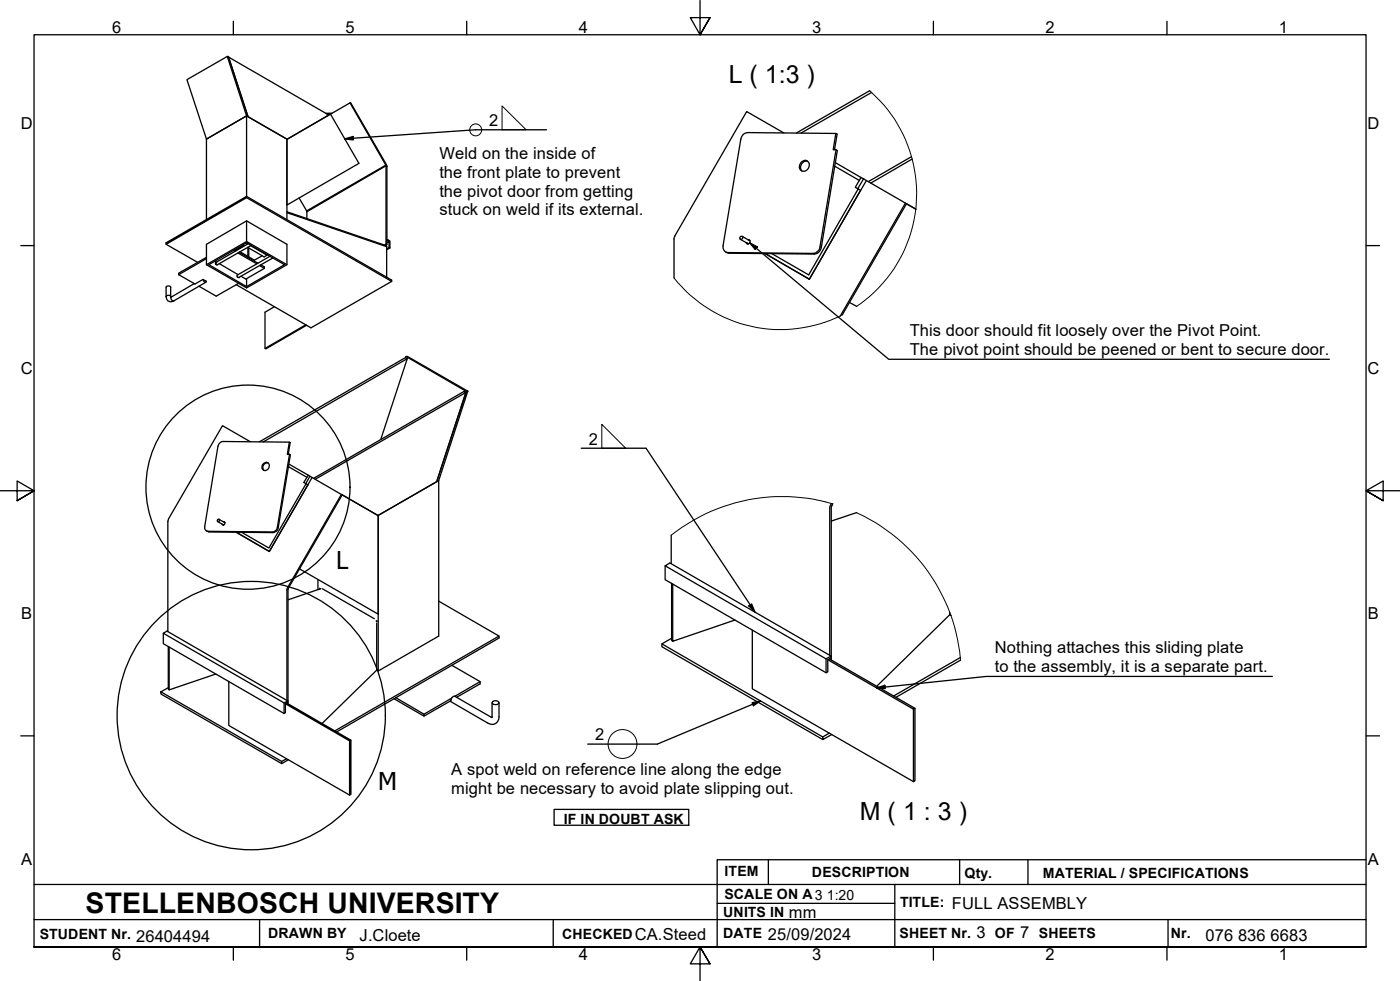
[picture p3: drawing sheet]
<svg xmlns="http://www.w3.org/2000/svg" width="410mm" height="287mm" viewBox="0 0 410 287" stroke-linecap="round" stroke-linejoin="round" font-family="sans-serif">
<!-- layer: Visible Edges(ISO) -->
<g fill="none" stroke="#000" stroke-width=".38">
<path d="M66.5 16.5l5.7 17.4h.3l-.1 .2M66.9 16.7l29.4 17-12.2 7.1-11.5-6.6zM72.2 33.9v23.6l42.5 24.5v.4l-23.6 13.6-21.9-12.7M72.2 33.9l11.8 6.8v23.6M72.2 33.9l-11.7 6.8M72.5 33.9l-5.6-17.4h-.4l-11.8 6.8 5.8 17.4M95.4 33.2h1.8M96.8 33.4l5.7-3.3 10.5 18.4v23l.3 .1M97 33.2l-1.4 .1M102.5 30.1l.1-.1 10.7 18.5v23.1l-.5 .2M229.6 38.9l-11-6.2-21 36.3-.2 .7v11.7M244.7 39.1l-.7 4.7h.8l.4 .3-4.7 28.4-.6 1.2-.7 .5-.8 .2-24.9-.3-1-.4"/>
<path d="M254.6 26.6l-21.4 12.3M255.2 27.1l-20.6 11.8M60.5 40.7v23.6M72.2 57.9l42.5 24.5M84 40.8l12.8-7.4 8.3 14.4-21.1 12.2zM87.6 57.9l2.3 4v2.1M234.6 47.4a1.4 1.4 0 0 1 2.1 0 1.4 1.4 0 0 1-.2 2.1 1.37 1.37 0 0 1-2 .4 1.37 1.37 0 0 1-.1-2.1zM236.5 47.3a1.74 1.74 0 0 0-1.9 .8 1.74 1.74 0 0 0 .2 2M244.3 43.8l.8-4.5-.4-.2-25.8-.3-1.1 .4-.9 1.5-5.2 31.3 .1 .8 .4 .7 .9 .4 25 .3 .8-.2 .6-.5 .5-.8 4.8-28.9M244.4 48.7l7.3 4.1M244.5 47.6l7.6 4.4M251.1 55.3l-.7-.5 1.7-2.8 .8 .3-1.8 3 .9 .4-15 26"/>
<path d="M251.3 55.3l-14.5 25.2-10.8-6.3M252.9 52.3l.8 .5M253.7 52.8l11.7 6.8M253.7 52.8l-16.7 28.9M265.1 59.5l-19 33M265.4 59.6l-18.8 32.6M265.4 59.6l2.8 1.6M266.9 45.9l-12.6 7.3M267.1 46.6l-12.1 7M48.6 71.1l23.6-13.6v.4l-23.6 13.6zM48.6 71.5l9.2 5.3M60.5 71.5l11.7-6.8 11.8 6.8v6l-11.8 6.8-11.7-6.8z"/>
<path d="M60.5 75.3l-8.2 4.7v.4M60.5 75.7l-8.2 4.7M62.9 76.5l.5 .2M63.1 77.2v.1M63.1 77.3h.1M64.2 77.2l5.5 3.2M68.4 73.3l.4 .2M68.7 73.1l.5 .3M69.7 74.1l5.5 3.1M70 73.9l5.5 3.1M70.2 73.7l4.3 2.5v.3M71.2 71.6l.2 .2-2.4 1.4"/>
<path d="M72.1 71.2h.4M72.2 70.7l11.8 6.8M72.2 64.7v6M72.2 70.7l-11.7 6.8M72.3 71.1v.2M72.5 72.4l4.8 2.8 .9-.5M72.6 72.5v2.6M72.7 71.3l-9.6 5.5v.5M72.8 72.6v2.6M73.3 71.9l4.9 2.8v-.2M73.5 71.8l-9.9 5.7-.5-.2M76 77.7l1.4 .9"/>
<path d="M76.3 77.5l1.1 .6v.5M76.8 74.9l-2.3 1.3M77.4 78.6l-5.4 3.1M79.1 75l-9.7 5.6a.48 .48 0 0 0 .5 .6l10-5.7M84 62l29 9.9 .2 .2v9.1M113 71.5l-.4 .3M113.3 70.2l.2-.1-.2 .4M113.3 71.1l.6-.4v1.8M113.5 70.1l.7 .5v2l-1 .5M113.5 70.4l.4 .3M114.2 72.6l-.3-.1-.7 .3M216.8 70.1l2.3 1.3"/>
<path d="M217.3 69.2l2.3 1.3M218.9 71.4l-.1-.2 .3 .2M219 70.2a.58 .58 0 0 1 .5 .9 .58 .58 0 0 1-1-.1M219.5 70.3l-.2 .1M224 74.2l13 7.5M52.3 80.4l4.8 2.7 2.3-1.3 1 .5v.2a.65 .65 0 0 1-.7 0 .65 .65 0 0 1-.3-.7M56.9 83l-6.9 4M60.3 82.6l-9.4 5.5a1.42 1.42 0 0 1-1.6 .1 1.42 1.42 0 0 1-.7-1.4v-2.7a.77 .77 0 0 1 1.4 0v2.9M69.5 81h.1M69.8 82.9l-6.5 3.8-5.1-2.9M70.5 80.8l1.7 1v2.1l-11-6.4 11-6.4 11.1 6.4-11.1 6.4M80.3 89.8l-2.7 1.6v10.6l.3 .1 11.9-6.9"/>
<path d="M89.5 95.1l-11.9 6.9M248.7 88.5l2.1 1.2M118.7 104.7l.2-.4h.4l17.7 10.2M118.9 104.3l17.6 10.3M119.3 105l-7.8 23.6M136.4 114.9l-8.5 26.1-17.2 9.9-10.5-6M136.5 114.6l.5-.1-8.5 26.2h-.5zM73.3 129.3l-8.1-4.7-15.9 27.3-.2 .7v32.3M76 129.3l42.7-24.6 .6 .3-42.2 24.4M77.2 135.7a1.04 1.04 0 0 1 1.5 0 1.04 1.04 0 0 1-.2 1.5 1.06 1.06 0 0 1-1.6 .2 1.06 1.06 0 0 1 .3-1.7zM78.5 135.5a1.32 1.32 0 0 0-1.4 .6 1.32 1.32 0 0 0 .2 1.6M84.4 133l.6-3.4-.3-.2-19.7-.2-.7 .5-.5 .9-3.9 23.5 .2 .9 .6 .5 19 .2 1.1-.5 .4-.9 3.6-21.3"/>
<path d="M84.5 136.6l5.4 3.1M84.6 135.8l5.6 3.3M84.7 129.4l-.6 3.6 .9 .2-3.5 21.2-.4 .9-1.2 .6-18.7-.2-.7-.3M90.7 139.4l.7 .4M91.4 139.8l8.8 5.1M91.4 139.8l-12.5 21.6-9.7-5.6M63.8 152.7l1.5 1M64.1 152l1.7 1M65.4 152.7a.44 .44 0 0 1 .4 .7 .44 .44 0 0 1-.8 0M65.7 152.9h.1M89.5 141.6l1.2-2.2-.5-.3-1.2 2.1 1.2 .7M89.6 141.6l-10.9 18.8-8-4.6"/>
<path d="M91.8 140l44.1-25.4 .5 .3-44.1 25.4M99.9 144.7l-15.8 27.5-.1 32.8M100.2 144.9l-15.9 27.6v33.5M100.2 144.9l10.5 6.1v28.8l-23-13.3M196.5 156.7v8.3M243.5 147.4l-.5 1v43.4M243.8 147.5l-.4 1v44.7M250.8 150.1l-7.4 2.4M93.1 169.6v3M93.9 172.4l-.3-.2v.2M94 172.3l-9.7 3.3M94.4 172.4l15.2 8.7"/>
<path d="M128.5 176l17.6 10.2v.6l-47.5 27.5M194.8 165.6v4.1l47.1 27.2 .5-.2v-3.6l.9-.6v-.5l-47.1-27.2-1.4 .8 47.1 27.3v4M196.7 170.8v16.6l.3 .3M197 171v16.7l18.2-6.2M278.1 179.2v.8l-21.4 20.9M278.1 180l.3 .2M47.8 185.4v3l35.4 20.5 .4-.3v-2.6l.7-.4v-.4l-35.4-20.5-1.1 .7 35.4 20.4v3.1M49.3 189.2v12.5l.2 .2M49.5 189.4v12.5l13.7-4.6M67 199.5v12.9l35.4 20.3M110.2 181.8v.1M110.3 196.2l.4 .2 17.8-10.2v-45.5l-17.8 10.2v45.5"/>
<path d="M110.3 182.4v13.8l-16 15.6M132.3 194.8l8.3 4.7v.7l-6.9 3.9M140.6 199.5l-7.4 4.3M146.1 186.2l-48.1 27.7M193.8 188.5l47.1 27.2M196.7 186.8l-2.9 1.7v.8l47.1 27.2M220.3 184.5v17.1l47.2 27.2M242.8 192.9l25.1 14.4-.4 .3-25.1-14.5M243 192.7v.2M243.3 192l-1.4 .9M281.2 192.5l-19.5 11.2M281.2 193.2l-18.8 10.9"/>
<path d="M49.3 201.3l-2.2 1.2 35.4 20.4v.6l-35.4-20.3v-.7M83.9 205.8l18.8 10.9-.3 .2-18.8-10.9M84 205.8h.1M84.3 205.2l-1.1 .6M102.7 216.7v15.9l-.3 .1v-15.8M115.9 204.2l8.2 4.9v.5l-8.7-5.1M131.8 205.2l11 6.5a2.07 2.07 0 0 0 2.3 .1 2.07 2.07 0 0 0 1-2v-4.1M132.3 204.4l-8.2 4.7M144.1 205.7v4.4l-10.9-6.3a1.18 1.18 0 0 0-1.2 1.3l-7.9 4.5M144.2 205.4a1.16 1.16 0 0 1 1.9 .4 1.16 1.16 0 0 1-2-.2zM242.8 214.6l-1.9 1.1M243.5 215l-2.6 1.5v-.8"/>
<path d="M267.9 207.3v21.3l-.4 .2v-21.2M83.9 222.1l-1.4 .8M84.5 222.4l-2 1.1"/>
<circle cx="217.1" cy="69.7" r=".48"/>
<circle cx="64" cy="152.4" r=".36"/>
</g>
<g fill="#000">
<circle cx="63.1" cy="76.8" r=".19"/>
<circle cx="63.1" cy="77.3" r=".19"/>
<circle cx="69.5" cy="81" r=".19"/>
<circle cx="69.9" cy="81.2" r=".19"/>
<circle cx="110.2" cy="181.8" r=".19"/>
</g>
<!-- layer: Break Lines(ISO) -->
<path d="M254.6 26.6a39.8 39.8 0 0 1-3.8 63.1M197.4 81.4a39.8 39.8 0 0 0 49.2 10.8M243.8 147.5a52.4 52.4 0 0 0-47.3 9.2M250.8 150.1a52.3 52.3 0 0 1 30.4 43.1" fill="none" stroke="#000" stroke-width=".29"/>
<!-- layer: Visible Tangent Edges(ISO) -->
<path d="M113.2 48.2l-23.4 13.5M113.3 48.7l-.3-.2-23.1 13.5M84 62.2l29.2 10M48.6 86.8a.77 .77 0 0 1 1.4 0M50.2 86.9a.76 .76 0 0 0 .7 1.2" fill="none" stroke="#000" stroke-width=".38"/>
<!-- layer: Detail Circle Lines(ISO) -->
<g fill="none" stroke="#000" stroke-width=".38">
<circle cx="72.6" cy="142.6" r="29.9"/>
<circle cx="73.6" cy="209.5" r="39.3"/>
</g>
<!-- layer: Border_0 -->
<g fill="none" stroke="#000" stroke-width=".38">
<path d="M68.3 6.2v4M136.7 6.2v4M205 .1v10.1l-2.9-5h5.8l-2.9 5 2.9-5M273.3 6.2v4M341.7 6.2v4M6.1 71.9h3.9M400 71.9h3.9M0 143.7h10l-5-2.9v5.8l5-2.9-5 2.9M410 143.7h-10l5-2.9v5.8l-5-2.9 5 2.9M6.1 215.4h3.9M400 215.4h3.9M10 277.2v-267h390v267h-390h390"/>
<path d="M68.3 277.2v3.9M136.7 277.2v3.9M273.3 277.2v3.9M341.7 277.2v3.9M207.9 282.1l-2.9-4.9 2.9 4.9h-5.8l2.9-4.9v10"/>
</g>
<!-- layer: Sketch Geometry(ISO) -->
<g fill="none" stroke="#000" stroke-width=".38">
<path d="M162.2 236.9h39.5v4.7h-39.5zM10 258.9h390M225 251.7v7.2M262 258.9v18.3M281 251.7v7.2M301 251.7v7.2M400 251.7h-190v25.5M10 277.2h390M10 269.2h390M76 269.2v8M162 269.2v8M210 264.4h52"/>
<path d="M342 269.2v8"/>
</g>
<!-- layer: Symbols(ISO) -->
<path d="M160 38h-20.7l-38.4 2.7M100.9 40.7l2.5-.7v1zM219.5 71.1l2.2 1.2-.6 .7zM219.5 71.1l40.7 34.1h129.1M170.2 131.2h19l31.8 47.9M219.3 177.4l.8-.6 .9 2.3zM372.6 198h-83.8l-32.1 3.4M220.2 205.7l2.5-.5-2.1 1.4zM222.7 205.2l-30.2 12.6h-20.4M256.7 201.4l2.4-.8 .1 1z" fill="none" stroke="#000" stroke-width=".38"/>
<path d="M100.9 40.7l2.5-.7v1zM219.5 71.1l2.2 1.2-.6 .7zM219.3 177.4l.8-.6 .9 2.3zM220.2 205.7l2.5-.5-2.1 1.4zM256.7 201.4l2.4-.8 .1 1z" fill="#000"/>
<g fill="none" stroke="#000" stroke-width=".29">
<path d="M147 31l7.1 7h-7.1zM176.2 124.2l7 7h-7z"/>
<circle cx="139.3" cy="38" r="1.75"/>
<circle cx="182.3" cy="217.8" r="4.2"/>
</g>
<text font-size="8.3" x="25.1" y="267.2">STELLENBOSCH UNIVERSITY</text>
<g font-size="7.3">
<text x="213.4" y="24.2">L ( 1:3 )</text>
<text x="251.8" y="240.2">M ( 1 : 3 )</text>
</g>
<g font-size="7.2">
<text x="98.4" y="166.4">L</text>
<text x="110.7" y="231.2">M</text>
</g>
<g font-size="4.8">
<text x="32.8" y="9.7">6</text>
<text x="101.2" y="9.7">5</text>
<text x="169.5" y="9.7">4</text>
<text x="237.8" y="9.7">3</text>
<text x="306.1" y="9.7">2</text>
<text x="374.5" y="9.7">1</text>
<text x="6.1" y="37.8">D</text>
<text x="143.3" y="37">2</text>
<text x="400.4" y="37.8">D</text>
<text x="128.7" y="46.5">Weld on the inside of</text>
<text x="128.7" y="52">the front plate to prevent</text>
<text x="128.7" y="57.5">the pivot door from getting</text>
<text x="128.7" y="63">stuck on weld if its external.</text>
<text x="266.4" y="98.4">This door should fit loosely over the Pivot Point.</text>
<text x="266.4" y="103.9">The pivot point should be peened or bent to secure door.</text>
<text x="6.1" y="109.6">C</text>
<text x="400.4" y="109.6">C</text>
<text x="172.4" y="130.1">2</text>
<text x="6.2" y="181.3">B</text>
<text x="400.5" y="181.3">B</text>
<text x="291.3" y="191.2">Nothing attaches this sliding plate</text>
<text x="291.3" y="196.7">to the assembly, it is a separate part.</text>
<text x="174.3" y="216.7">2</text>
<text x="132.1" y="227">A spot weld on reference line along the edge</text>
<text x="132.1" y="232.5">might be necessary to avoid plate slipping out.</text>
<text x="6.2" y="253.1">A</text>
<text x="400.5" y="253.1">A</text>
<text x="231" y="268.7">mm</text>
<text x="278.7" y="266.2">FULL ASSEMBLY</text>
<text x="39.9" y="275.6">26404494</text>
<text x="105.3" y="275.4">J.Cloete</text>
<text x="185.9" y="275.2">CA.Steed</text>
<text x="224.9" y="275.3">25/09/2024</text>
<text x="285.9" y="274.5">3</text>
<text x="298.7" y="274.6">7</text>
<text x="353" y="275.5">076</text>
<text x="362.5" y="275.5">836</text>
<text x="372" y="275.5">6683</text>
<text x="32.8" y="281.1">6</text>
<text x="101.2" y="281.1">5</text>
<text x="169.5" y="281.1">4</text>
<text x="237.8" y="281.1">3</text>
<text x="306.1" y="281.1">2</text>
<text x="374.5" y="281.1">1</text>
</g>
<g font-size="4.1">
<text x="165.1" y="241.2">IF IN DOUBT ASK</text>
<text x="212.2" y="256.5">ITEM</text>
<text x="237.7" y="256.7">DESCRIPTION</text>
<text x="282.4" y="256.9">Qty.</text>
<text x="305.4" y="256.9">MATERIAL / SPECIFICATIONS</text>
<text x="212.1" y="263">SCALE ON A3</text>
<text x="242.1" y="263.5">1:20</text>
<text x="211.8" y="268.4">UNITS IN</text>
<text x="263.5" y="265.6">TITLE:</text>
<text x="11.6" y="274.8">STUDENT Nr.</text>
<text x="78.5" y="274.6">DRAWN BY</text>
<text x="164.6" y="274.8">CHECKED</text>
<text x="211.8" y="274.6">DATE</text>
<text x="263.4" y="274.6">SHEET Nr.</text>
<text x="291.3" y="274.6">OF</text>
<text x="304.2" y="274.6">SHEETS</text>
<text x="342.8" y="274.5">Nr.</text>
</g>
</svg>
